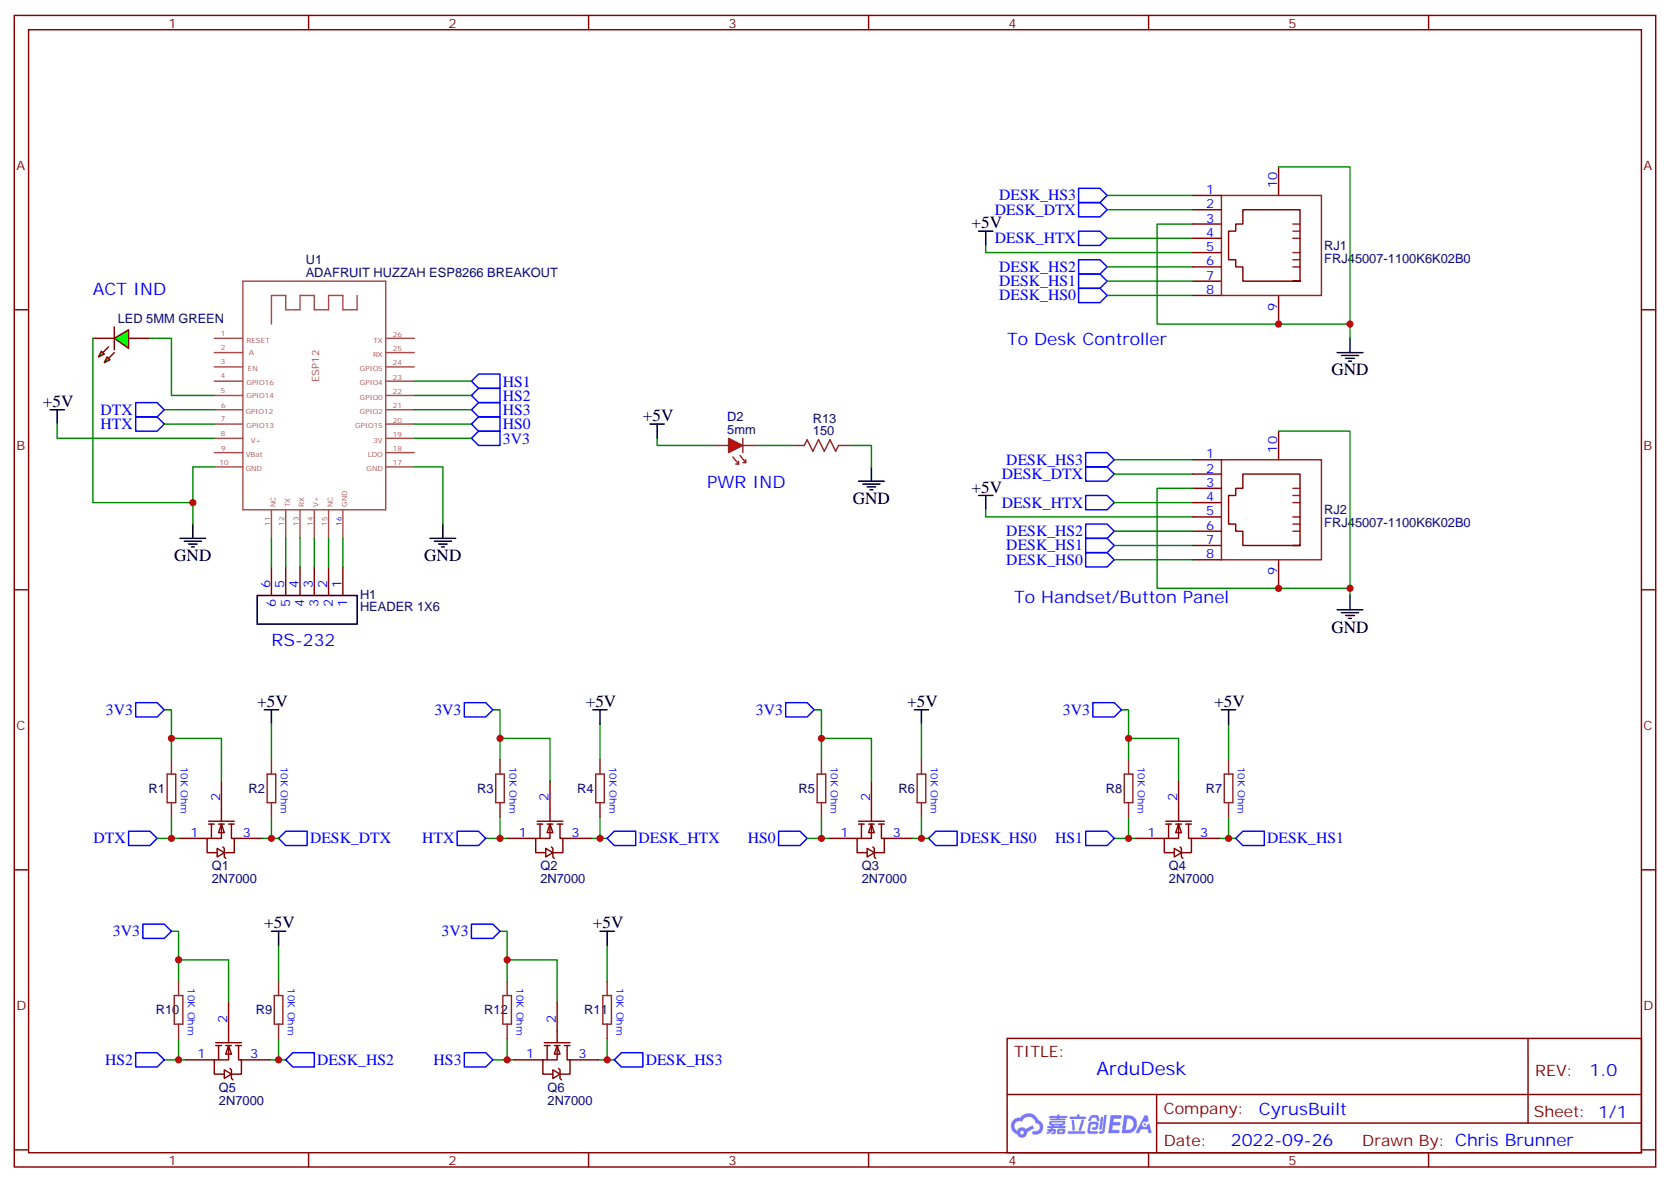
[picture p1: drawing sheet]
# EasyEDA schematic SCH_ArduDesk.json
TITLE: ArduDesk; REV: 1.0; Date: 2022-09-26; Sheet: 1/1; Drawn By: Chris Brunner; Company: CyrusBuilt

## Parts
D1  LED 5MM GREEN  [LED 5MM GREEN]
D2  5mm  [PKG-LED-5MM-RED]
H1  HEADER 1X6  [HEADER-1X6-2.54MM]
Q1  2N7000  [2N7000 TO-92 B]
Q2  2N7000  [2N7000 TO-92 B]
Q3  2N7000  [2N7000 TO-92 B]
Q4  2N7000  [2N7000 TO-92 B]
Q5  2N7000  [2N7000 TO-92 B]
Q6  2N7000  [2N7000 TO-92 B]
R1  Resistor_10K_Ohm  [RESISTOR_10KOHM]
R2  Resistor_10K_Ohm  [RESISTOR_10KOHM]
R3  Resistor_10K_Ohm  [RESISTOR_10KOHM]
R4  Resistor_10K_Ohm  [RESISTOR_10KOHM]
R5  Resistor_10K_Ohm  [RESISTOR_10KOHM]
R6  Resistor_10K_Ohm  [RESISTOR_10KOHM]
R7  Resistor_10K_Ohm  [RESISTOR_10KOHM]
R8  Resistor_10K_Ohm  [RESISTOR_10KOHM]
R9  Resistor_10K_Ohm  [RESISTOR_10KOHM]
R10  Resistor_10K_Ohm  [RESISTOR_10KOHM]
R11  Resistor_10K_Ohm  [RESISTOR_10KOHM]
R12  Resistor_10K_Ohm  [RESISTOR_10KOHM]
R13  150  [PKG-0.25W RESISTOR]
RJ1  FRJ45007-1100K6K02B0  [RJ45-TH_FRJ45007-1100K6K02B0]
RJ2  FRJ45007-1100K6K02B0  [RJ45-TH_FRJ45007-1100K6K02B0]
U1  ADAFRUIT HUZZAH ESP8266 BREAKOUT  [HUZZAH 8266]

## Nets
3V3: Q1.2(G) Q2.2(G) Q3.2(G) Q4.2(G) Q5.2(G) Q6.2(G) R1.1 R3.1 R5.1 R8.1 R10.1 R12.1 U1.19(3V)
+5V: D2.1 R2.1 R4.1 R6.1 R7.1 R9.1 R11.1 RJ1.5 RJ2.5 U1.8(V+)
GND: D1.2 R13.2 RJ1.3 RJ1.9(SHELL) RJ1.10(SHELL) RJ2.3 RJ2.9(SHELL) RJ2.10(SHELL) U1.10(GND) U1.17(GND)
DESK_DTX: Q1.3(D) R2.2 RJ1.2 RJ2.2
DESK_HS0: Q3.3(D) R6.2 RJ1.8 RJ2.8
DESK_HS1: Q4.3(D) R7.2 RJ1.7 RJ2.7
DESK_HS2: Q5.3(D) R9.2 RJ1.6 RJ2.6
DESK_HS3: Q6.3(D) R11.2 RJ1.1 RJ2.1
DESK_HTX: Q2.3(D) R4.2 RJ1.4 RJ2.4
DTX: Q1.1(S) R1.2 U1.6(GPIO12)
HS0: Q3.1(S) R5.2 U1.20(GPIO15)
HS1: Q4.1(S) R8.2 U1.23(GPIO4)
HS2: Q5.1(S) R10.2 U1.22(GPIO0)
HS3: Q6.1(S) R12.2 U1.21(GPIO2)
HTX: Q2.1(S) R3.2 U1.7(GPIO13)
D2_2: D2.2 R13.1
U1_5: D1.1 U1.5(GPIO14)
U1_11: H1.6 U1.11(NC)
U1_12: H1.5 U1.12(TX)
U1_13: H1.4 U1.13(RX)
U1_14: H1.3 U1.14(V+)
U1_15: H1.2 U1.15(NC)
U1_16: H1.1 U1.16(GND)

Not connected (* = marked no-connect by the designer): U1 1(RESET) 2(A) 3(EN) 4(GPIO16) 9(VBat) 18(LDO) 24(GPIO5) 25(RX) 26(TX)

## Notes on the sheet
- ACT IND
- To Desk Controller
- PWR IND
- To Handset/Button Panel
- RS-232

# EasyEDA board PCB_ArduDesk.json

Outline 104 x 69 mm; copper layers: TopLayer, BottomLayer. Coordinates in mm from the lower left corner of the outline.
Outline path: 0,69 104,69 104,0 0,0 0,69

## Design rules (mm)
Default: track 0.254, clearance 0.152, via 0.61, via hole 0.305

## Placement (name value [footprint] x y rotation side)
D1  -  [LED 5MM GREEN]  4.94 49.41 270 top
D2  5mm  [PKG-LED-5MM-RED]  5.06 29.21 180 top
H1  HEADER 1X6  [HEADER-1X6-2.54MM]  23.73 22.35 180 top
Hole_gge5574  -  [Hole_gge5574]  3.41 65.41 0 top
Hole_gge5589  -  [Hole_gge5589]  3.41 3.43 0 top
Hole_gge5604  -  [Hole_gge5604]  100.82 65.53 0 top
Hole_gge5619  -  [Hole_gge5619]  100.82 3.3 0 top
OPEN-HARDWARE  -  [OSHW-LOGO-L]  44.94 58.04 0 top
Q1  2N7000  [2N7000 TO-92 B]  74.28 42.8 0 top
Q2  2N7000  [2N7000 TO-92 B]  74.15 51.18 0 top
Q3  2N7000  [2N7000 TO-92 B]  74.15 59.69 0 top
Q4  2N7000  [2N7000 TO-92 B]  74.28 28.83 0 top
Q5  2N7000  [2N7000 TO-92 B]  74.41 20.32 0 top
Q6  2N7000  [2N7000 TO-92 B]  74.41 11.18 0 top
R1  Resistor_10K_Ohm  [RESISTOR_10KOHM]  62.6 42.42 0 top
R2  Resistor_10K_Ohm  [RESISTOR_10KOHM]  62.47 37.97 0 top
R3  Resistor_10K_Ohm  [RESISTOR_10KOHM]  62.47 50.93 0 top
R4  Resistor_10K_Ohm  [RESISTOR_10KOHM]  62.47 46.74 0 top
R5  Resistor_10K_Ohm  [RESISTOR_10KOHM]  62.22 59.31 0 top
R6  Resistor_10K_Ohm  [RESISTOR_10KOHM]  62.22 55.12 0 top
R7  Resistor_10K_Ohm  [RESISTOR_10KOHM]  62.47 24.39 0 top
R8  Resistor_10K_Ohm  [RESISTOR_10KOHM]  62.6 28.58 0 top
R9  Resistor_10K_Ohm  [RESISTOR_10KOHM]  62.47 15.37 0 top
R10  Resistor_10K_Ohm  [RESISTOR_10KOHM]  62.47 19.94 0 top
R11  Resistor_10K_Ohm  [RESISTOR_10KOHM]  62.47 6.48 0 top
R12  Resistor_10K_Ohm  [RESISTOR_10KOHM]  62.47 10.92 0 top
R13  150  [PKG-0.25W RESISTOR]  3.92 18.54 270 top
RJ1  FRJ45007-1100K6K02B0  [RJ45-TH_FRJ45007-1100K6K02B0]  90.41 50.04 90 top
RJ2  FRJ45007-1100K6K02B0  [RJ45-TH_FRJ45007-1100K6K02B0]  90.41 18.16 90 top
U1  ADAFRUIT HUZZAH ESP8266 BREAKOUT  [HUZZAH 8266]  23.73 46.74 0 top

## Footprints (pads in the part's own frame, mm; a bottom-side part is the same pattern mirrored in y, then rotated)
2N7000 TO-92 B
  rect 1.5x1.5 hole 0.7: 1(-3.556,-0.254)
  oval 1.5x1.5 hole 0.7: 2(0,0) 3(3.81,-0.254)
HEADER-1X6-2.54MM
  rect 1.8x3 hole 1.1: 1(-6.35,0)
  oval 1.8x3 hole 1.1: 2(-3.81,0) 3(-1.27,0) 4(1.27,0) 5(3.81,0) 6(6.35,0)
Hole_gge5574
  round 3.2 hole 3.2 unplated: (0,0)
Hole_gge5589
  round 3.2 hole 3.2 unplated: (0,0)
Hole_gge5604
  round 3.2 hole 3.2 unplated: (0,0)
Hole_gge5619
  round 3.2 hole 3.2 unplated: (0,0)
HUZZAH 8266
  oval 1.778x1.778 hole 1: 1(-10.16,12.954) 2(-10.16,10.414) 3(-10.16,7.874) 4(-10.16,5.334) 5(-10.16,2.794) 6(-10.16,0.254) 7(-10.16,-2.286) 8(-10.16,-4.826) 9(-10.16,-7.366) 10(-10.16,-9.906) 11(-6.35,-16.764) 12(-3.81,-16.764) 13(-1.27,-16.764) 14(1.27,-16.764) 15(3.81,-16.764) 16(6.35,-16.764) 17(10.16,-9.906) 18(10.16,-7.366) 19(10.16,-4.826) 20(10.16,-2.286) 21(10.16,0.254) 22(10.16,2.794) 23(10.16,5.334) 24(10.16,7.874) 25(10.16,10.414) 26(10.16,12.954)
  oval 1.778x1.778 hole 1x1: 10(-10.16,-9.906)
  oval 3.505x3.505 hole 2.5: P$1(-10.16,16.764) P$1(-10.16,-16.256) P$1(10.16,16.764) P$1(10.16,-16.256)
LED 5MM GREEN
  rect 2.3x1.65 hole 1: 1(0,1.27)
  oval 2.3x1.65 hole 1: 2(0,-1.27)
PKG-0.25W RESISTOR
  oval 2x2 hole 0.8: 1(-5.08,0) 2(5.08,0)
PKG-LED-5MM-RED
  oval 1.8x1.8 hole 0.8: 1(-1.27,0)
  rect 1.8x1.8 hole 0.8: 2(1.27,0)
RESISTOR_10KOHM
  oval 1.524x1.524 hole 0.914: 1(-5.08,0) 2(5.08,0)
RJ45-TH_FRJ45007-1100K6K02B0
  round 3.2 hole 3.2 unplated: (-5.715,-2.605) (5.715,-2.605)
  oval 1.6x1.6 hole 1: 1(-4.445,3.745) 2(-3.175,6.285) 3(-1.905,3.745) 4(-0.635,6.285) 5(0.635,3.745) 6(1.905,6.285) 7(3.175,3.745) 8(4.445,6.285)
  oval 2.2x2.2 hole 1.6: 9(-7.875,-6.285) 10(7.875,-6.285)

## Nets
As in the schematic.

Pads without a net: U1 P$1

## Via types
v1: diameter 0.61, hole 0.305, TopLayer to BottomLayer, 1 via

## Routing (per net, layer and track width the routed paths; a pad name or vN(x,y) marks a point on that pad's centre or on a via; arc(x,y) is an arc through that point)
3V3: length 159.9
  TopLayer w0.305: Q2.2 73.01,52.33 57.39,52.33 R3.1
  BottomLayer w0.305: R1.1 54.09,42.42 ; 54.09,42.42 54.09,50.93 ; 54.09,42.42 54.09,28.58 ; 54.09,50.93 54.09,59.31 R5.1 ; 54.09,50.93 R3.1 54.09,50.93 ; Q6.2 Q5.2 74.41,28.7 Q4.2 Q1.2 74.28,52.2 ; 54.09,28.58 R8.1 ; 54.09,28.58 54.09,19.94 ; U1.19 33.92,41.88 54.09,41.88 ; Q2.2 Q3.2 ; R10.1 54.09,19.94 ; 54.09,19.94 54.09,10.92 R12.1
+5V: length 244.3
  TopLayer w0.305: RJ1.5 88.88,50.67 88.88,62.87 54.21,62.87 54.21,46.74 R4.1 ; v1(48.88,37.97) R2.1 ; RJ2.5 85.46,18.8 85.46,12.83 57.39,12.83 R9.1
  BottomLayer w0.305: R2.1 60.18,37.97 60.18,46.74 ; v1(48.88,37.97) 48.88,35.05 28.31,35.05 26.91,36.45 26.91,41.91 U1.8 13.45,41.78 6.33,41.78 D2.1 ; 60.18,46.74 R4.1 ; 60.18,46.74 60.18,55.12 R6.1 ; R11.1 60.18,6.48 60.18,15.37 ; R7.1 60.18,24.39 ; 60.18,24.39 60.18,15.37 ; 60.18,24.39 60.18,37.85 ; 60.18,15.37 R9.1
GND: length 238.6
  TopLayer w0.305: RJ2.9 90.34,3.94 39.74,3.94 39.74,36.83 U1.17 U1.10 3.67,36.83 D1.2
  BottomLayer w0.305: RJ2.9 RJ2.10 RJ1.9 RJ1.10 ; RJ1.3 96.69,48.14 ; U1.10 7.99,31.24 7.99,13.46 R13.2 ; RJ2.3 96.69,16.26
D2_2: length 5.6
  BottomLayer w0.305: R13.1 3.8,23.75 D2.2
DESK_DTX: length 50.7
  TopLayer w0.305: RJ2.2 83.42,14.99 80.5,17.91 80.5,40.13 Q1.3 73.52,37.97 R2.2
  BottomLayer w0.305: Q1.3 79.81,42.55 84.12,46.86
DESK_HS0: length 53.6
  TopLayer w0.305: Q3.3 73.65,55.12 R6.2 ; 84.12,54.48 84.12,54.04 85.46,52.71 85.46,23.94 RJ2.8
  BottomLayer w0.305: 84.12,54.48 79.17,59.44 Q3.3
DESK_HS1: length 62.7
  TopLayer w0.305: Q4.3 73.9,24.39 R7.2
  BottomLayer w0.305: RJ2.7 86.6,21.4 86.6,24.51 82.53,28.58 Q4.3 76.19,28.58 76.19,53.22 RJ1.7
DESK_HS2: length 52.4
  TopLayer w0.305: Q5.3 73.52,15.37 R9.2 ; 84.12,51.94 84.06,51.94 81.77,49.66 81.77,22.42 RJ2.6
  BottomLayer w0.305: Q5.3 RJ2.6
DESK_HS3: length 55.8
  TopLayer w0.305: RJ2.1 88.7,15.75 88.76,15.75 88.76,43.5 RJ1.1
  BottomLayer w0.305: RJ2.1 83.87,10.92 Q6.3 73.77,6.48 R11.2
DESK_HTX: length 57.2
  TopLayer w0.305: R4.2 73.77,46.74 Q2.3
  BottomLayer w0.305: RJ2.4 88.63,17.53 88.63,39.75 85.46,42.93 85.46,48.07 RJ1.4 82.6,50.93 Q2.3
DTX: length 69.9
  TopLayer w0.305: U1.6 19.92,53.34 35.93,53.34 44.82,44.45 44.82,40.26 67.68,40.26 R1.2
  BottomLayer w0.305: R1.2 67.8,42.55 Q1.1
HS0: length 54.5
  BottomLayer w0.305: U1.20 51.93,44.45 51.93,61.34 65.26,61.34 R5.2 67.42,59.44 Q3.1
HS1: length 57.4
  TopLayer w0.305: U1.23 43.42,42.55 43.42,26.67 65.77,26.67 R8.2
  BottomLayer w0.305: R8.2 Q4.1
HS2: length 64.9
  TopLayer w0.305: R10.2 65.26,17.66 42.28,17.66 42.28,41.15 U1.22
  BottomLayer w0.305: R10.2 67.68,20.07 Q5.1
HS3: length 71.6
  TopLayer w0.305: U1.21 41.01,39.88 41.01,9.53 66.15,9.53 R12.2
  BottomLayer w0.305: R12.2 71.61,10.92
HTX: length 92.6
  BottomLayer w0.305: R3.2 Q2.1 70.6,53.47 72.12,54.99 72.12,62.87 50.15,62.87 50.15,55.88 30.21,55.88 30.21,44.45 U1.7
U1_5: length 7.4
  BottomLayer w0.305: U1.5 13.45,49.41 D1.1
U1_11: length 7.6
  BottomLayer w0.305: U1.11 H1.6
U1_12: length 7.6
  BottomLayer w0.305: U1.12 H1.5
U1_13: length 7.6
  BottomLayer w0.305: U1.13 H1.4
U1_14: length 7.6
  BottomLayer w0.305: U1.14 H1.3
U1_15: length 7.6
  BottomLayer w0.305: U1.15 H1.2
U1_16: length 7.6
  BottomLayer w0.305: U1.16 H1.1

## Copper pours and planes (outline as drawn; the poured copper is in the pictures)
GND on BottomLayer: 0.24,0.51 0.24,68.2 0.11,68.33 0.86,68.33 0.37,68.45 103.36,68.45 103.49,68.33 103.49,0.51

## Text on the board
TopSilkLayer: RS-232 | ACT | PWR | NC | TX | RX | VIN | GND | Copyright (c) 2022 Cyrus Brunner | Desk Controller | Control Pad | cyrusbuilt@gmail.com | FAB 001002 ASSY 001002 | ArduDesk Rev 1.0
